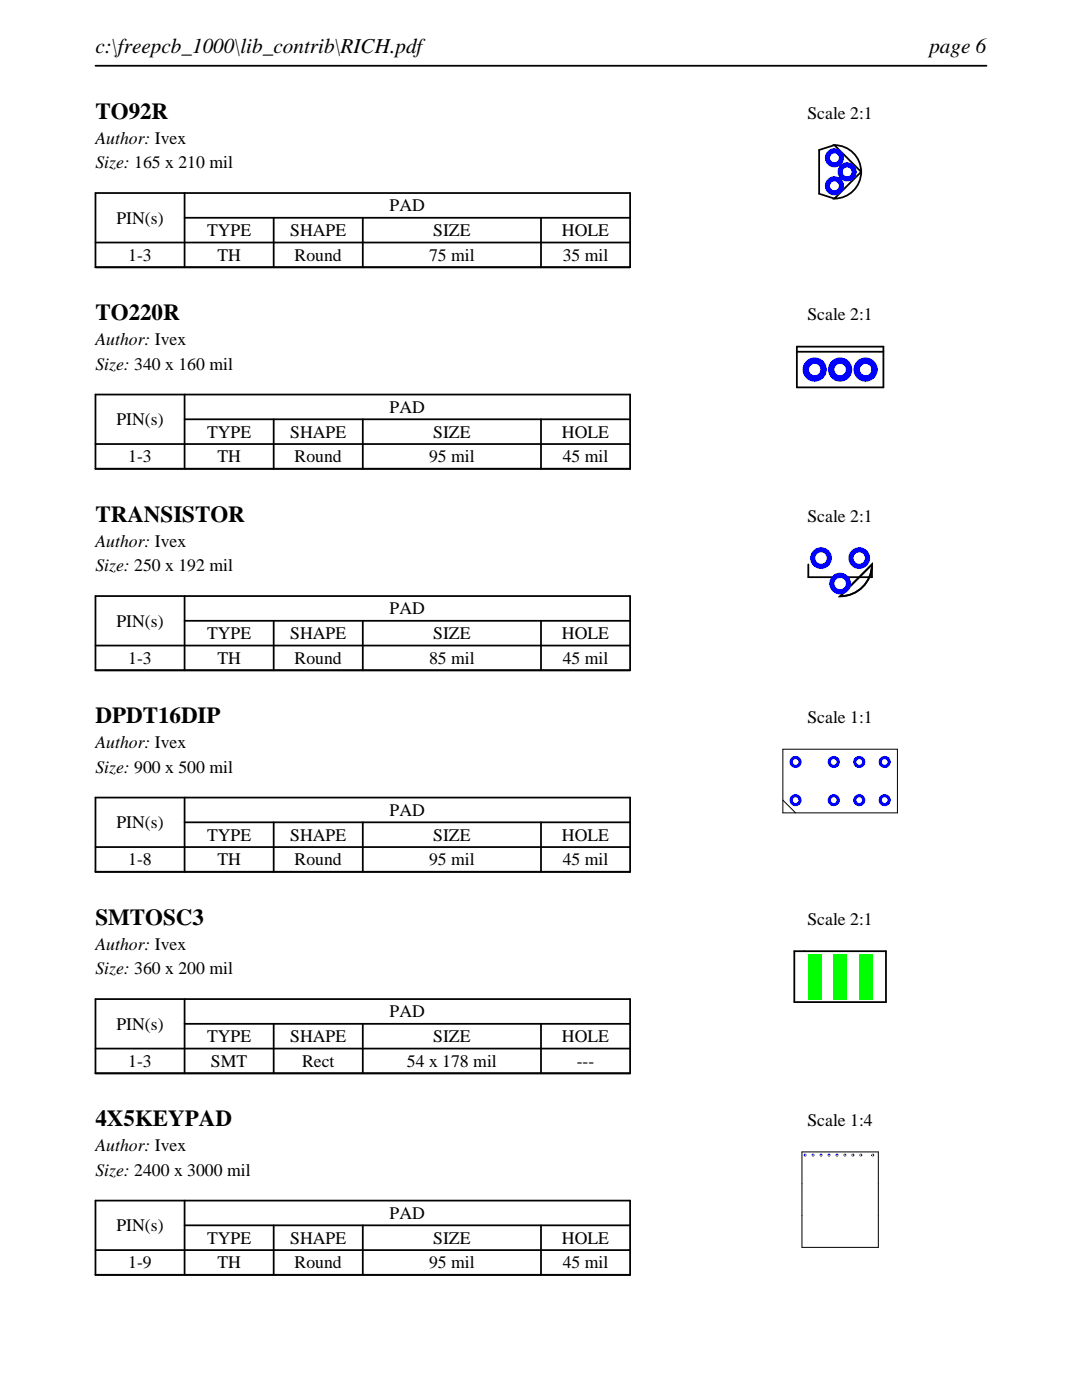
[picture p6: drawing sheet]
<svg xmlns="http://www.w3.org/2000/svg" width="216mm" height="279mm" viewBox="0 0 216 279" stroke-linecap="round" stroke-linejoin="round" font-family="sans-serif">
<path d="M19 13.1h177.8M19 38.5h106.7v14.8h-106.7zM36.8 38.5v14.8M19 48.4h106.7M36.8 43.5h88.9M54.6 43.5v9.8M72.4 43.5v9.8M107.9 43.5v9.8" fill="none" stroke="#000" stroke-width=".35"/>
<path d="M163.4 29.9v8.8zM163.4 29.9l3.1-.9zM163.4 38.7l3.1 .9zM166.5 29a5.3 5.3 0 0 1 5.3 5.3zM171.8 34.3a5.3 5.3 0 0 1-5.3 5.3z" fill="none" stroke="#000" stroke-width=".36"/>
<g fill="#00f">
<path d="M167.1 34.3a1.91 1.91 0 0 0 3.8 0 1.91 1.91 0 0 0-3.8 0zM168.1 34.3a.9 .9 0 0 1 1.8 0 .9 .9 0 0 1-1.8 0z"/>
<path d="M164.6 31.5a1.91 1.91 0 0 0 3.8 0 1.91 1.91 0 0 0-3.8 0zM165.6 31.5a.9 .9 0 0 1 1.8 0 .9 .9 0 0 1-1.8 0z"/>
<path d="M164.6 37.1a1.91 1.91 0 0 0 3.8 0 1.91 1.91 0 0 0-3.8 0zM165.6 37.1a.9 .9 0 0 1 1.8 0 .9 .9 0 0 1-1.8 0z"/>
</g>
<path d="M19 78.7h106.7v14.9h-106.7zM36.8 78.7v14.9M19 88.6h106.7M36.8 83.7h88.9M54.6 83.7v9.9M72.4 83.7v9.9M107.9 83.7v9.9" fill="none" stroke="#000" stroke-width=".35"/>
<path d="M159 77.3h17.3zM159 69.2h17.3zM159 69.2v8.1zM159 70.2h17.3zM176.3 69.2v8.1z" fill="none" stroke="#000" stroke-width=".36"/>
<g fill="#00f">
<path d="M160.1 73.8a2.45 2.45 0 0 0 4.9 0 2.45 2.45 0 0 0-4.9 0zM161.4 73.8a1.15 1.15 0 0 1 2.3 0 1.15 1.15 0 0 1-2.3 0z"/>
<path d="M165.2 73.8a2.45 2.45 0 0 0 4.9 0 2.45 2.45 0 0 0-4.9 0zM166.5 73.8a1.15 1.15 0 0 1 2.3 0 1.15 1.15 0 0 1-2.3 0z"/>
<path d="M170.3 73.8a2.41 2.41 0 0 0 4.8 0 2.41 2.41 0 0 0-4.8 0zM171.6 73.8a1.15 1.15 0 0 1 2.3 0 1.15 1.15 0 0 1-2.3 0z"/>
</g>
<path d="M19 119h106.7v14.8h-106.7zM36.8 119v14.8M19 128.8h106.7M36.8 123.9h88.9M54.6 123.9v9.9M72.4 123.9v9.9M107.9 123.9v9.9" fill="none" stroke="#000" stroke-width=".35"/>
<path d="M161.3 115.2h12.7zM161.3 112.6v2.6zM174 112.6a6.4 6.4 0 0 1-6.4 6.4zM174 112.6v2.6z" fill="none" stroke="#000" stroke-width=".36"/>
<g fill="#00f">
<path d="M161.7 111.4a2.16 2.16 0 0 0 4.3 0 2.16 2.16 0 0 0-4.3 0zM162.7 111.4a1.15 1.15 0 0 1 2.3 0 1.15 1.15 0 0 1-2.3 0z"/>
<path d="M165.5 116.5a2.16 2.16 0 0 0 4.3 0 2.16 2.16 0 0 0-4.3 0zM166.5 116.5a1.15 1.15 0 0 1 2.3 0 1.15 1.15 0 0 1-2.3 0z"/>
<path d="M169.3 111.4a2.16 2.16 0 0 0 4.3 0 2.16 2.16 0 0 0-4.3 0zM170.3 111.4a1.15 1.15 0 0 1 2.3 0 1.15 1.15 0 0 1-2.3 0z"/>
</g>
<path d="M19 159.2h106.7v14.8h-106.7zM36.8 159.2v14.8M19 169.1h106.7M36.8 164.1h88.9M54.6 164.1v9.9M72.4 164.1v9.9M107.9 164.1v9.9" fill="none" stroke="#000" stroke-width=".35"/>
<path d="M156.2 149.5v12.7zM156.2 149.5h22.9zM156.2 159.7l2.5 2.5zM179.1 149.5v12.7zM156.2 162.2h22.9z" fill="none" stroke="#000" stroke-width=".2"/>
<g fill="#00f">
<path d="M157.5 159.7a1.25 1.25 0 0 0 2.5 0 1.25 1.25 0 0 0-2.5 0zM158.2 159.7a.57 .57 0 0 1 1.1 0 .57 .57 0 0 1-1.1 0z"/>
<path d="M165.2 159.7a1.21 1.21 0 0 0 2.4 0 1.21 1.21 0 0 0-2.4 0zM165.8 159.7a.57 .57 0 0 1 1.1 0 .57 .57 0 0 1-1.1 0z"/>
<path d="M170.2 159.7a1.25 1.25 0 0 0 2.5 0 1.25 1.25 0 0 0-2.5 0zM170.9 159.7a.57 .57 0 0 1 1.1 0 .57 .57 0 0 1-1.1 0z"/>
<path d="M175.3 159.7a1.21 1.21 0 0 0 2.4 0 1.21 1.21 0 0 0-2.4 0zM176 159.7a.57 .57 0 0 1 1.1 0 .57 .57 0 0 1-1.1 0z"/>
<path d="M175.3 152.1a1.21 1.21 0 0 0 2.4 0 1.21 1.21 0 0 0-2.4 0zM176 152.1a.57 .57 0 0 1 1.1 0 .57 .57 0 0 1-1.1 0z"/>
<path d="M170.2 152.1a1.25 1.25 0 0 0 2.5 0 1.25 1.25 0 0 0-2.5 0zM170.9 152.1a.57 .57 0 0 1 1.1 0 .57 .57 0 0 1-1.1 0z"/>
<path d="M165.2 152.1a1.21 1.21 0 0 0 2.4 0 1.21 1.21 0 0 0-2.4 0zM165.8 152.1a.57 .57 0 0 1 1.1 0 .57 .57 0 0 1-1.1 0z"/>
<path d="M157.5 152.1a1.25 1.25 0 0 0 2.5 0 1.25 1.25 0 0 0-2.5 0zM158.2 152.1a.57 .57 0 0 1 1.1 0 .57 .57 0 0 1-1.1 0z"/>
</g>
<path d="M19 199.4h106.7v14.8h-106.7zM36.8 199.4v14.8M19 209.3h106.7M36.8 204.3h88.9M54.6 204.3v9.9M72.4 204.3v9.9M107.9 204.3v9.9" fill="none" stroke="#000" stroke-width=".35"/>
<path d="M158.5 200h18.3zM158.5 189.8v10.2zM158.5 189.8h2zM160.5 189.8h16.3zM176.8 189.8v10.2z" fill="none" stroke="#000" stroke-width=".36"/>
<g fill="#0f0">
<path d="M161.2 190.4h2.7v9h-2.7z"/>
<path d="M166.3 190.4h2.7v9h-2.7z"/>
<path d="M171.3 190.4h2.8v9h-2.8z"/>
</g>
<path d="M19 239.6h106.7v14.8h-106.7zM36.8 239.6v14.8M19 249.5h106.7M36.8 244.5h88.9M54.6 244.5v9.9M72.4 244.5v9.9M107.9 244.5v9.9" fill="none" stroke="#000" stroke-width=".35"/>
<path d="M160 236.2v6.4zM160 229.9v6.3zM160 229.9h15.3zM175.3 236.2v6.4zM175.3 229.9v6.3zM160 242.6v6.3zM160 248.9h15.3zM175.3 242.6v6.3z" fill="none" stroke="#000" stroke-width=".2"/>
<g fill="#00f">
<path d="M160.4 230.5a.3 .3 0 0 0 .6 0 .3 .3 0 0 0-.6 0zM160.5 230.5a.15 .15 0 0 1 .3 0 .15 .15 0 0 1-.3 0z"/>
<path d="M161.9 230.5a.3 .3 0 0 0 .6 0 .3 .3 0 0 0-.6 0zM162.1 230.5a.15 .15 0 0 1 .3 0 .15 .15 0 0 1-.3 0z"/>
<path d="M163.5 230.5a.3 .3 0 0 0 .6 0 .3 .3 0 0 0-.6 0zM163.7 230.5a.15 .15 0 0 1 .3 0 .15 .15 0 0 1-.3 0z"/>
<path d="M165.1 230.5a.3 .3 0 0 0 .6 0 .3 .3 0 0 0-.6 0zM165.3 230.5a.15 .15 0 0 1 .3 0 .15 .15 0 0 1-.3 0z"/>
<path d="M166.7 230.5a.3 .3 0 0 0 .6 0 .3 .3 0 0 0-.6 0zM166.9 230.5a.14 .14 0 0 1 .2 0 .14 .14 0 0 1-.2 0z"/>
<path d="M168.3 230.5a.3 .3 0 0 0 .6 0 .3 .3 0 0 0-.6 0zM168.4 230.5a.15 .15 0 0 1 .3 0 .15 .15 0 0 1-.3 0z"/>
<path d="M169.9 230.5a.3 .3 0 0 0 .6 0 .3 .3 0 0 0-.6 0zM170 230.5a.15 .15 0 0 1 .3 0 .15 .15 0 0 1-.3 0z"/>
<path d="M171.5 230.5a.3 .3 0 0 0 .6 0 .3 .3 0 0 0-.6 0zM171.6 230.5a.15 .15 0 0 1 .3 0 .15 .15 0 0 1-.3 0z"/>
<path d="M173.8 230.5a.35 .35 0 0 0 .7 0 .35 .35 0 0 0-.7 0zM174 230.5a.15 .15 0 0 1 .3 0 .15 .15 0 0 1-.3 0z"/>
</g>
<g font-size="4.6">
<text x="19" y="23.7">TO92R</text>
<text x="19" y="63.9">TO220R</text>
<text x="19" y="104.1">TRANSISTOR</text>
<text x="19" y="144.4">DPDT16DIP</text>
<text x="19" y="184.6">SMTOSC3</text>
<text x="19" y="224.8">4X5KEYPAD</text>
</g>
<g font-size="4.2">
<text x="19" y="10.6">c:\freepcb_1000\lib_contrib\RICH.pdf</text>
<text x="185.4" y="10.6">page 6</text>
</g>
<g font-size="3.5">
<text x="161.1" y="23.7">Scale 2:1</text>
<text x="19" y="28.6">Author: Ivex</text>
<text x="19" y="33.6">Size: 165 x 210 mil</text>
<text x="23.2" y="44.6">PIN(s)</text>
<text x="41.3" y="47.1">TYPE</text>
<text x="57.9" y="47.1">SHAPE</text>
<text x="77.8" y="42.2">PAD</text>
<text x="86.4" y="47.1">SIZE</text>
<text x="112.1" y="47.1">HOLE</text>
<text x="25.6" y="52.1">1-3</text>
<text x="43.4" y="52.1">TH</text>
<text x="58.8" y="52.1">Round</text>
<text x="85.6" y="52.1">75 mil</text>
<text x="112.3" y="52.1">35 mil</text>
<text x="161.1" y="63.9">Scale 2:1</text>
<text x="19" y="68.9">Author: Ivex</text>
<text x="19" y="73.8">Size: 340 x 160 mil</text>
<text x="77.8" y="82.4">PAD</text>
<text x="23.2" y="84.8">PIN(s)</text>
<text x="41.3" y="87.3">TYPE</text>
<text x="57.9" y="87.3">SHAPE</text>
<text x="86.4" y="87.3">SIZE</text>
<text x="112.1" y="87.3">HOLE</text>
<text x="25.6" y="92.3">1-3</text>
<text x="43.4" y="92.3">TH</text>
<text x="58.8" y="92.3">Round</text>
<text x="85.6" y="92.3">95 mil</text>
<text x="112.3" y="92.3">45 mil</text>
<text x="161.1" y="104.1">Scale 2:1</text>
<text x="19" y="109.1">Author: Ivex</text>
<text x="19" y="114">Size: 250 x 192 mil</text>
<text x="23.2" y="125.1">PIN(s)</text>
<text x="77.8" y="122.6">PAD</text>
<text x="41.3" y="127.6">TYPE</text>
<text x="57.9" y="127.6">SHAPE</text>
<text x="86.4" y="127.6">SIZE</text>
<text x="112.1" y="127.6">HOLE</text>
<text x="25.6" y="132.5">1-3</text>
<text x="43.4" y="132.5">TH</text>
<text x="58.8" y="132.5">Round</text>
<text x="85.6" y="132.5">85 mil</text>
<text x="112.3" y="132.5">45 mil</text>
<text x="19" y="149.3">Author: Ivex</text>
<text x="161.1" y="144.4">Scale 1:1</text>
<text x="19" y="154.2">Size: 900 x 500 mil</text>
<text x="23.2" y="165.3">PIN(s)</text>
<text x="41.3" y="167.8">TYPE</text>
<text x="57.9" y="167.8">SHAPE</text>
<text x="77.8" y="162.8">PAD</text>
<text x="86.4" y="167.8">SIZE</text>
<text x="112.1" y="167.8">HOLE</text>
<text x="25.6" y="172.7">1-8</text>
<text x="43.4" y="172.7">TH</text>
<text x="58.8" y="172.7">Round</text>
<text x="85.6" y="172.7">95 mil</text>
<text x="112.3" y="172.7">45 mil</text>
<text x="161.1" y="184.6">Scale 2:1</text>
<text x="19" y="189.5">Author: Ivex</text>
<text x="19" y="194.5">Size: 360 x 200 mil</text>
<text x="77.8" y="203.1">PAD</text>
<text x="23.2" y="205.5">PIN(s)</text>
<text x="41.3" y="208">TYPE</text>
<text x="57.9" y="208">SHAPE</text>
<text x="86.4" y="208">SIZE</text>
<text x="112.1" y="208">HOLE</text>
<text x="25.6" y="212.9">1-3</text>
<text x="42.1" y="212.9">SMT</text>
<text x="60.3" y="212.9">Rect</text>
<text x="81.2" y="212.9">54 x 178 mil</text>
<text x="115.1" y="212.9">---</text>
<text x="161.1" y="224.8">Scale 1:4</text>
<text x="19" y="229.7">Author: Ivex</text>
<text x="19" y="234.7">Size: 2400 x 3000 mil</text>
<text x="23.2" y="245.7">PIN(s)</text>
<text x="77.8" y="243.3">PAD</text>
<text x="41.3" y="248.2">TYPE</text>
<text x="57.9" y="248.2">SHAPE</text>
<text x="86.4" y="248.2">SIZE</text>
<text x="112.1" y="248.2">HOLE</text>
<text x="25.6" y="253.2">1-9</text>
<text x="43.4" y="253.2">TH</text>
<text x="58.8" y="253.2">Round</text>
<text x="85.6" y="253.2">95 mil</text>
<text x="112.3" y="253.2">45 mil</text>
</g>
</svg>
